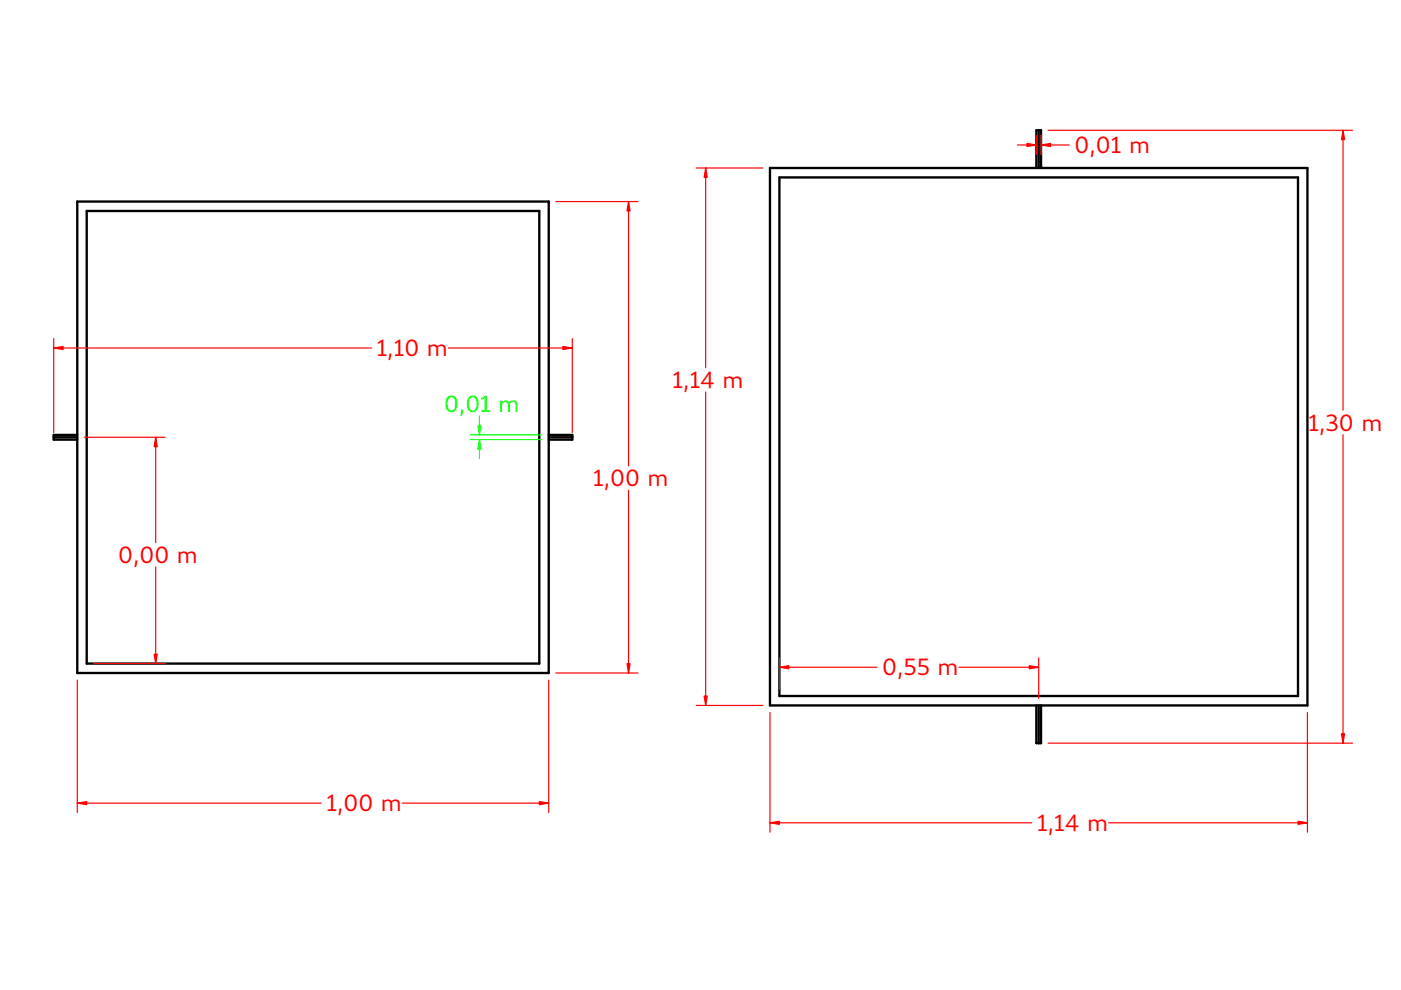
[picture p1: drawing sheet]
<svg xmlns="http://www.w3.org/2000/svg" width="297mm" height="210mm" viewBox="0 0 297 210" stroke-linecap="round" stroke-linejoin="round" font-family="sans-serif">
<path d="M66.4 92.7h.1" fill="none" stroke="#000" stroke-width=".21"/>
<path d="M16.4 42.7h99.9v100h-99.9z" fill-rule="evenodd" fill="#fff"/>
<path d="M66.4 92.7h.1" fill="none" stroke="#000" stroke-width=".21"/>
<path d="M18.4 44.7h95.9v96h-95.9z" fill-rule="evenodd" fill="#fff"/>
<path d="M66.4 92.7h.1" fill="none" stroke="#000" stroke-width=".21"/>
<g fill="#fff">
<path d="M11.4 92.7h5v.5h-5z" fill-rule="evenodd"/>
<path d="M116.3 92.7h5v.5h-5z" fill-rule="evenodd"/>
<path d="M116.3 92.2h5v.5h-5z" fill-rule="evenodd"/>
<path d="M11.4 92.2h5v.5h-5z" fill-rule="evenodd"/>
</g>
<path d="M16.4 42.7h99.9v100h-99.9zM18.4 44.7h95.9v96h-95.9zM11.4 92.7h5M16.4 92.2h-5v1h5M116.3 92.2h5v1h-5M116.3 92.7h5" fill="none" stroke="#000" stroke-width=".5"/>
<path d="M66.4 92.7h.1" fill="none" stroke="#000" stroke-width=".21"/>
<g fill="none" stroke="#f00" stroke-width=".25">
<path d="M117.8 42.7h17.5M133.3 42.7v56.1M11.4 73.8h67.3M11.4 71.8v19.9M95 73.8h26.3M121.3 71.8v19.9M17.9 92.7h17.1M33 92.7v22.4M133.3 103.9v38.8M33 120.2v20.5M16.4 144.2v28.1M19.9 140.7h15.1"/>
<path d="M116.3 144.2v28.1M117.8 142.7h17.5M16.4 170.3h51.7M85.3 170.3h31"/>
</g>
<g fill="#f00" stroke="#f00" stroke-width=".25">
<path d="M32.7 138.7h.6l-.3 2z"/>
<path d="M33 92.7l.3 2h-.6z"/>
<path d="M11.4 73.8l2-.3v.6z"/>
<path d="M119.3 73.5l2 .3-2 .3z"/>
<path d="M16.4 170.3l2-.3v.6z"/>
<path d="M114.3 170l2 .3-2 .3z"/>
<path d="M132.9 140.7h.7l-.3 2z"/>
<path d="M133.3 42.7l.3 2h-.7z"/>
</g>
<path d="M99.7 93.2h15.1M99.7 92.2h15.1M101.7 88.2v4M101.7 93.2v4" fill="none" stroke="#0f0" stroke-width=".25"/>
<g fill="#0f0" stroke="#0f0" stroke-width=".25">
<path d="M101.7 93.2l.3 2h-.7z"/>
<path d="M101.3 90.2h.7l-.3 2z"/>
</g>
<path d="M163.2 35.6h56.5v-8h1v8h56.5v114h-56.5v8h-1v-8h-56.5z" fill-rule="evenodd" fill="#fff"/>
<path d="M220.2 92.6h.1" fill="none" stroke="#000" stroke-width=".21"/>
<path d="M163.2 35.6h114v114h-114z" fill-rule="evenodd" fill="#fff"/>
<path d="M220.2 92.6h.1" fill="none" stroke="#000" stroke-width=".21"/>
<path d="M165.2 37.6h110v110h-110z" fill-rule="evenodd" fill="#fff"/>
<path d="M220.2 92.6h.1" fill="none" stroke="#000" stroke-width=".21"/>
<g fill="#fff">
<path d="M220.2 149.6h.5v8h-.5z" fill-rule="evenodd"/>
<path d="M220.2 27.6h.5v8h-.5z" fill-rule="evenodd"/>
<path d="M219.7 149.6h.5v8h-.5z" fill-rule="evenodd"/>
<path d="M219.7 27.6h.5v8h-.5z" fill-rule="evenodd"/>
</g>
<path d="M163.2 35.6h114v114h-114zM165.2 37.6h110v110h-110zM219.7 35.6v-8h1v8M220.2 27.6v8M219.7 149.6v8h1v-8M220.2 149.6v8" fill="none" stroke="#000" stroke-width=".5"/>
<path d="M220.2 92.6h.1" fill="none" stroke="#000" stroke-width=".21"/>
<g fill="none" stroke="#f00" stroke-width=".25">
<path d="M147.6 35.6h14.1M149.6 35.6v42.3M215.7 30.7h4M219.7 28.7v4M220.7 30.7h6M220.7 28.7v4M222.2 27.6h64.5M284.7 27.6v59.4M149.6 83.1v66.5M284.7 92.2v65.4M165.2 139.5v6.6M220.2 139.5v8.6"/>
<path d="M147.6 149.6h14.1M163.2 151.1v25.4M165.2 141.5h20.7M203.3 141.5h16.9M222.2 157.6h64.5M277.2 151.1v25.4M163.2 174.5h55.5M235 174.5h42.2"/>
</g>
<g fill="#f00" stroke="#f00" stroke-width=".25">
<path d="M149.6 35.6l.3 2h-.6z"/>
<path d="M149.3 147.6h.6l-.3 2z"/>
<path d="M165.2 141.5l2-.4v.7z"/>
<path d="M218.2 141.1l2 .4-2 .3z"/>
<path d="M284.7 27.6l.4 2h-.7z"/>
<path d="M284.4 155.6h.7l-.4 2z"/>
<path d="M163.2 174.5l2-.4v.7z"/>
<path d="M275.2 174.1l2 .4-2 .3z"/>
<path d="M220.7 30.7l2-.3v.7z"/>
<path d="M217.7 30.4l2 .3-2 .4z"/>
</g>
<g font-size="5" fill="#f00">
<text x="227.8" y="32.5">0,01 m</text>
<text x="79.9" y="75.5">1,10 m</text>
<text x="142.6" y="82.2">1,14 m</text>
<text x="277.4" y="91.3">1,30 m</text>
<text x="125.8" y="103.1">1,00 m</text>
<text x="25.1" y="119.4">0,00 m</text>
<text x="187" y="143.2">0,55 m</text>
<text x="69.2" y="172">1,00 m</text>
<text x="219.9" y="176.2">1,14 m</text>
</g>
<text font-size="5" fill="#0f0" x="94.2" y="87.3">0,01 m</text>
</svg>
